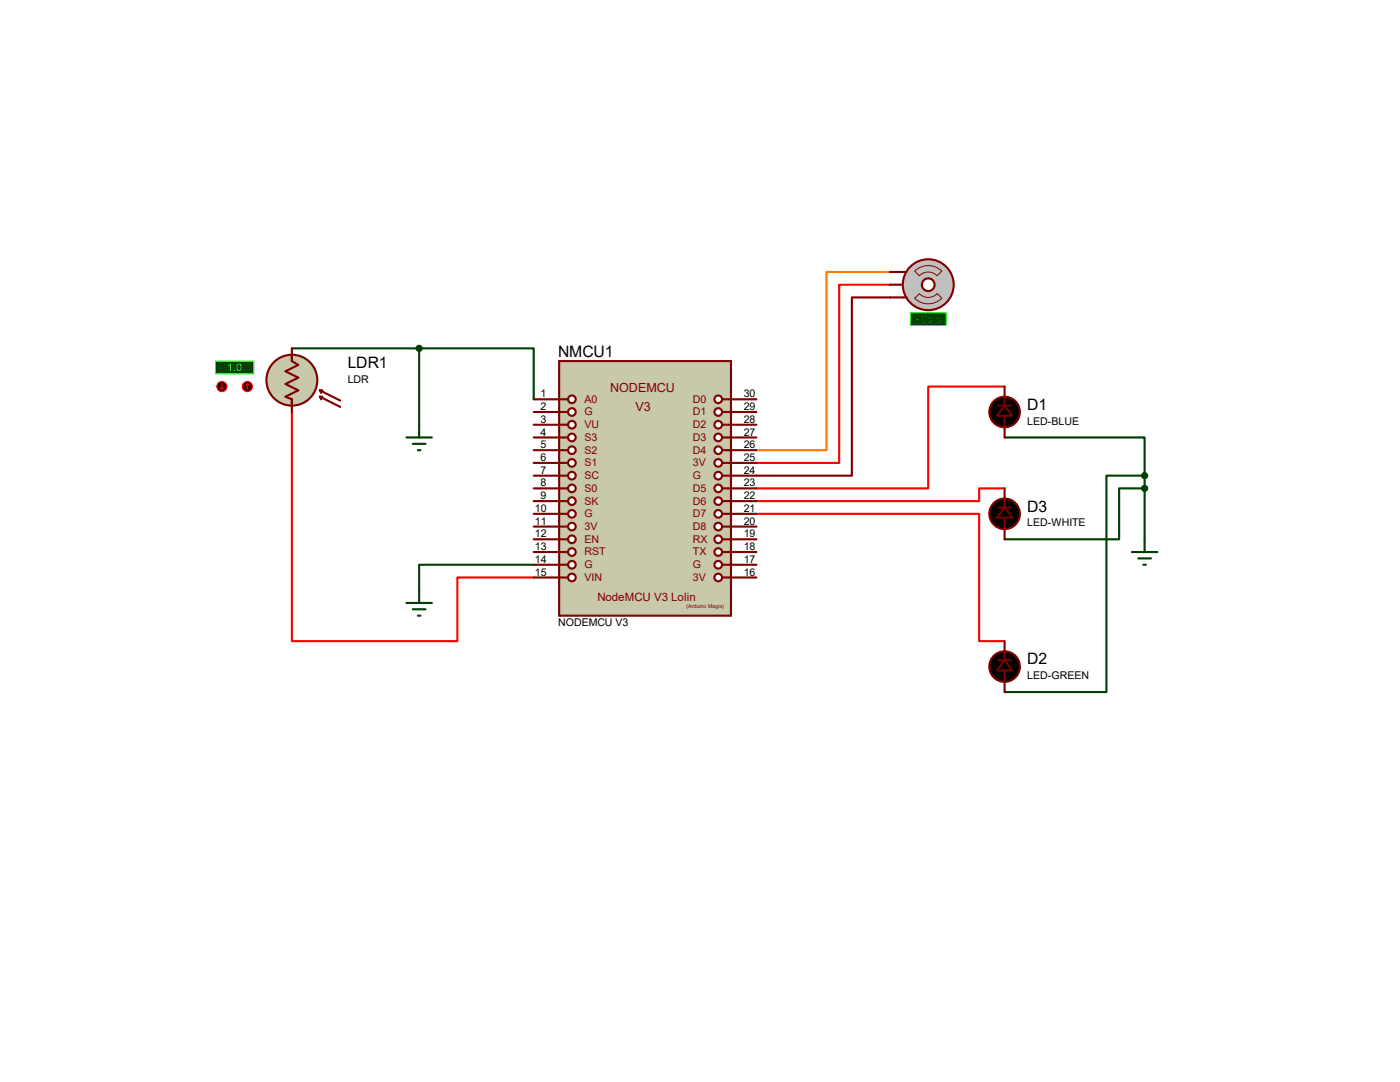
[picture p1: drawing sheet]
<svg xmlns="http://www.w3.org/2000/svg" width="279mm" height="216mm" viewBox="0 0 279 216" stroke-linecap="round" stroke-linejoin="round" font-family="sans-serif">
<path d="M177.6 56.8h-10.1v35.6h-16.5M200.5 77.1h-15.2v20.4h-34.3M58.3 82.2v45.7h33v-12.7h15.2M200.5 97.5h-5.1v2.5h-44.4M151 102.5h44.4v25.4h5.1" fill="none" stroke="#f00" stroke-width=".42"/>
<path d="M58.3 69.5h25.4M83.7 69.5h22.8v10.2M83.7 69.5v15.3M200.5 87.3h27.9v7.6M228.4 97.5h-5v10.1h-22.9M228.4 94.9h-7.6v43.2h-20.3M228.4 94.9v12.7M106.5 112.7h-22.8v5.1" fill="none" stroke="#004000" stroke-width=".42"/>
<path d="M177.6 54.3h-12.7v35.5h-13.9" fill="none" stroke="#ff8000" stroke-width=".42"/>
<path d="M177.6 59.4h-7.6v35.5h-19" fill="none" stroke="#800000" stroke-width=".42"/>
<path d="M111.6 72.1h34.3v50.8h-34.3z" fill="#c8c8aa" stroke="#800000" stroke-width=".42"/>
<path d="M111.6 79.7h1.8" fill="none" stroke="#800000" stroke-width=".42"/>
<circle cx="114.1" cy="82.2" r=".76" fill="#fff" stroke="#800000" stroke-width=".42"/>
<path d="M111.6 82.2h1.8" fill="none" stroke="#800000" stroke-width=".42"/>
<circle cx="114.1" cy="84.8" r=".76" fill="#fff" stroke="#800000" stroke-width=".42"/>
<path d="M111.6 84.8h1.8" fill="none" stroke="#800000" stroke-width=".42"/>
<circle cx="114.1" cy="87.3" r=".76" fill="#fff" stroke="#800000" stroke-width=".42"/>
<path d="M111.6 87.3h1.8" fill="none" stroke="#800000" stroke-width=".42"/>
<circle cx="114.1" cy="89.8" r=".76" fill="#fff" stroke="#800000" stroke-width=".42"/>
<path d="M111.6 89.8h1.8" fill="none" stroke="#800000" stroke-width=".42"/>
<circle cx="114.1" cy="92.4" r=".76" fill="#fff" stroke="#800000" stroke-width=".42"/>
<path d="M111.6 92.4h1.8" fill="none" stroke="#800000" stroke-width=".42"/>
<circle cx="114.1" cy="94.9" r=".76" fill="#fff" stroke="#800000" stroke-width=".42"/>
<path d="M111.6 94.9h1.8" fill="none" stroke="#800000" stroke-width=".42"/>
<circle cx="114.1" cy="97.5" r=".76" fill="#fff" stroke="#800000" stroke-width=".42"/>
<path d="M111.6 97.5h1.8" fill="none" stroke="#800000" stroke-width=".42"/>
<circle cx="114.1" cy="100" r=".76" fill="#fff" stroke="#800000" stroke-width=".42"/>
<path d="M111.6 100h1.8" fill="none" stroke="#800000" stroke-width=".42"/>
<circle cx="114.1" cy="102.5" r=".76" fill="#fff" stroke="#800000" stroke-width=".42"/>
<path d="M111.6 102.5h1.8" fill="none" stroke="#800000" stroke-width=".42"/>
<circle cx="114.1" cy="105.1" r=".76" fill="#fff" stroke="#800000" stroke-width=".42"/>
<path d="M111.6 105.1h1.8" fill="none" stroke="#800000" stroke-width=".42"/>
<circle cx="114.1" cy="107.6" r=".76" fill="#fff" stroke="#800000" stroke-width=".42"/>
<path d="M111.6 107.6h1.8" fill="none" stroke="#800000" stroke-width=".42"/>
<circle cx="114.1" cy="110.2" r=".76" fill="#fff" stroke="#800000" stroke-width=".42"/>
<path d="M111.6 110.2h1.8" fill="none" stroke="#800000" stroke-width=".42"/>
<circle cx="114.1" cy="112.7" r=".76" fill="#fff" stroke="#800000" stroke-width=".42"/>
<path d="M111.6 112.7h1.8" fill="none" stroke="#800000" stroke-width=".42"/>
<circle cx="114.1" cy="115.2" r=".76" fill="#fff" stroke="#800000" stroke-width=".42"/>
<path d="M111.6 115.2h1.8" fill="none" stroke="#800000" stroke-width=".42"/>
<circle cx="114.1" cy="79.7" r=".76" fill="#fff" stroke="#800000" stroke-width=".42"/>
<path d="M144.1 79.7h1.8" fill="none" stroke="#800000" stroke-width=".42"/>
<circle cx="143.3" cy="82.2" r=".76" fill="#fff" stroke="#800000" stroke-width=".42"/>
<path d="M144.1 82.2h1.8" fill="none" stroke="#800000" stroke-width=".42"/>
<circle cx="143.3" cy="84.8" r=".76" fill="#fff" stroke="#800000" stroke-width=".42"/>
<path d="M144.1 84.8h1.8" fill="none" stroke="#800000" stroke-width=".42"/>
<circle cx="143.3" cy="87.3" r=".76" fill="#fff" stroke="#800000" stroke-width=".42"/>
<path d="M144.1 87.3h1.8" fill="none" stroke="#800000" stroke-width=".42"/>
<circle cx="143.3" cy="89.8" r=".76" fill="#fff" stroke="#800000" stroke-width=".42"/>
<path d="M144.1 89.8h1.8" fill="none" stroke="#800000" stroke-width=".42"/>
<circle cx="143.3" cy="92.4" r=".76" fill="#fff" stroke="#800000" stroke-width=".42"/>
<path d="M144.1 92.4h1.8" fill="none" stroke="#800000" stroke-width=".42"/>
<circle cx="143.3" cy="94.9" r=".76" fill="#fff" stroke="#800000" stroke-width=".42"/>
<path d="M144.1 94.9h1.8" fill="none" stroke="#800000" stroke-width=".42"/>
<circle cx="143.3" cy="97.5" r=".76" fill="#fff" stroke="#800000" stroke-width=".42"/>
<path d="M144.1 97.5h1.8" fill="none" stroke="#800000" stroke-width=".42"/>
<circle cx="143.3" cy="100" r=".76" fill="#fff" stroke="#800000" stroke-width=".42"/>
<path d="M144.1 100h1.8" fill="none" stroke="#800000" stroke-width=".42"/>
<circle cx="143.3" cy="102.5" r=".76" fill="#fff" stroke="#800000" stroke-width=".42"/>
<path d="M144.1 102.5h1.8" fill="none" stroke="#800000" stroke-width=".42"/>
<circle cx="143.3" cy="105.1" r=".76" fill="#fff" stroke="#800000" stroke-width=".42"/>
<path d="M144.1 105.1h1.8" fill="none" stroke="#800000" stroke-width=".42"/>
<circle cx="143.3" cy="107.6" r=".76" fill="#fff" stroke="#800000" stroke-width=".42"/>
<path d="M144.1 107.6h1.8" fill="none" stroke="#800000" stroke-width=".42"/>
<circle cx="143.3" cy="110.2" r=".76" fill="#fff" stroke="#800000" stroke-width=".42"/>
<path d="M144.1 110.2h1.8" fill="none" stroke="#800000" stroke-width=".42"/>
<circle cx="143.3" cy="112.7" r=".76" fill="#fff" stroke="#800000" stroke-width=".42"/>
<path d="M144.1 112.7h1.8" fill="none" stroke="#800000" stroke-width=".42"/>
<circle cx="143.3" cy="115.2" r=".76" fill="#fff" stroke="#800000" stroke-width=".42"/>
<path d="M144.1 115.2h1.8" fill="none" stroke="#800000" stroke-width=".42"/>
<circle cx="143.3" cy="79.7" r=".76" fill="#fff" stroke="#800000" stroke-width=".42"/>
<g fill="none" stroke="#800000" stroke-width=".42">
<path d="M106.5 79.7h5.1M145.9 79.7h5.1M200.5 77.1v3.8M106.5 82.2h5.1M106.5 84.8h5.1M106.5 87.3h5.1M106.5 89.8h5.1M106.5 92.4h5.1M106.5 94.9h5.1M106.5 97.5h5.1M106.5 100h5.1M145.9 82.2h5.1"/>
<path d="M145.9 84.8h5.1M145.9 87.3h5.1M145.9 89.8h5.1M145.9 92.4h5.1M145.9 94.9h5.1M145.9 97.5h5.1M145.9 100h5.1M200.5 83v4.3M200.5 97.5v3.8M106.5 102.5h5.1M106.5 105.1h5.1M106.5 107.6h5.1"/>
<path d="M106.5 110.2h5.1M106.5 112.7h5.1M106.5 115.2h5.1M145.9 102.5h5.1M145.9 105.1h5.1M145.9 107.6h5.1M145.9 110.2h5.1M145.9 112.7h5.1M145.9 115.2h5.1M200.5 103.3v4.3M200.5 127.9v3.8M200.5 133.8v4.3"/>
</g>
<g fill="#000" stroke="#800000" stroke-width=".42">
<circle cx="200.5" cy="82.2" r="3"/>
<circle cx="200.5" cy="102.5" r="3"/>
<circle cx="200.5" cy="133" r="3"/>
</g>
<path d="M199.2 80.9h2.6M199.2 101.3h2.6M199.2 131.7h2.6" fill="none" stroke="#800000" stroke-width=".38"/>
<path d="M200.5 80.9l1.5 2.1h-3zM200.5 101.3l1.5 2h-3zM200.5 131.7l1.5 2.1h-3z" fill="#000" stroke="#800000" stroke-width=".38"/>
<circle cx="58.3" cy="75.9" r="5.1" fill="#c8c8aa" stroke="#800000" stroke-width=".42"/>
<path d="M58.3 70.8v1.3l1.2 .7-2.5 1.3 2.5 1.3-2.5 1.2 2.5 1.3-2.5 1.3 1.3 .5v1.2M63.8 79.2l4.1 2M63.8 79.2l.3 .5M63.8 79.2h.5M63.8 77.9l4.1 2M63.8 77.9l.3 .5M63.8 77.9h.5" fill="none" stroke="#800000" stroke-width=".42"/>
<path d="M43 72.1h7.6v2.5h-7.6z" fill="#004000" stroke="#0f0" stroke-width=".21"/>
<path d="M58.3 69.5v2.6M58.3 79.7v2.5" fill="none" stroke="#800000" stroke-width=".42"/>
<circle cx="49.4" cy="77.1" r="1.02" fill="#400000" stroke="#f00" stroke-width=".21"/>
<path d="M49.4 76.6l-.3 .3M49.4 76.6l.2 .3M49.4 76.6v1" fill="none" stroke="#f00" stroke-width=".21"/>
<circle cx="44.3" cy="77.1" r="1.02" fill="#400000" stroke="#f00" stroke-width=".21"/>
<path d="M44 77.4l.3 .2M44.3 76.6v1M44.5 77.4l-.2 .2" fill="none" stroke="#f00" stroke-width=".21"/>
<path d="M81.1 87.3h5.1M82.4 88.6h2.5M83.4 89.8h.5M83.7 84.8v2.5M83.7 117.8v2.5M225.9 110.2h5.1M227.2 111.4h2.5M228.2 112.7h.5M228.4 107.6v2.6M81.1 120.3h5.1M82.4 121.6h2.5M83.4 122.9h.5" fill="none" stroke="#004000" stroke-width=".42"/>
<g fill="#004000" stroke="#004000" stroke-width=".42">
<circle cx="83.7" cy="69.5" r=".51"/>
<circle cx="228.4" cy="97.5" r=".51"/>
<circle cx="228.4" cy="94.9" r=".51"/>
</g>
<circle cx="185.3" cy="56.8" r="5.1" fill="#c0c0c0" stroke="#800000" stroke-width=".42"/>
<circle cx="185.3" cy="56.8" r="1.27" fill="#fff" stroke="#800000" stroke-width=".42"/>
<path d="M180.2 54.3h.7M180.2 59.4h.7" fill="none" stroke="#800000" stroke-width=".42"/>
<path d="M181.7 62.4h7.1v2.5h-7.1z" fill="#004000" stroke="#0f0" stroke-width=".21"/>
<path d="M182.5 59.5l1-.9a2.46 2.46 0 0 0 3.5 0l1 .9a3.9 3.9 0 0 1-5.5 0zM182.5 54.1a3.9 3.9 0 0 1 5.5 0l-1 .9a2.46 2.46 0 0 0-3.5 0z" fill="none" stroke="#800000" stroke-width=".2"/>
<path d="M177.6 56.8h2.6M177.6 54.3h2.6M177.6 59.4h2.6" fill="none" stroke="#800000" stroke-width=".42"/>
<g font-size="3.1">
<text x="111.4" y="71.2">NMCU1</text>
<text x="69.4" y="73.4">LDR1</text>
<text x="205" y="81.8">D1</text>
<text x="205" y="102.1">D3</text>
<text x="205" y="132.6">D2</text>
</g>
<g font-size="2.5" fill="#800000">
<text x="121.8" y="78.1">NODEMCU</text>
<text x="126.8" y="82">V3</text>
</g>
<text font-size="2.3" fill="#800000" x="119.2" y="119.8">NodeMCU V3 Lolin</text>
<text font-size="2.1" fill="#008000" x="182.6" y="64.4">+88.8</text>
<text font-size="2.1" fill="#0f0" x="45.3" y="74.1">1.0</text>
<g font-size="2.1">
<text x="69.4" y="76.3">LDR</text>
<text x="107.9" y="79.3">1</text>
<text x="107.9" y="81.8">2</text>
<text x="148.4" y="79.3">30</text>
<text x="148.4" y="81.8">29</text>
<text x="107.9" y="84.4">3</text>
<text x="107.9" y="86.9">4</text>
<text x="107.9" y="89.5">5</text>
<text x="148.4" y="84.4">28</text>
<text x="148.4" y="86.9">27</text>
<text x="148.4" y="89.5">26</text>
<text x="205" y="84.7">LED-BLUE</text>
<text x="107.9" y="92">6</text>
<text x="107.9" y="94.5">7</text>
<text x="148.4" y="92">25</text>
<text x="148.4" y="94.5">24</text>
<text x="107.9" y="97.1">8</text>
<text x="107.9" y="99.6">9</text>
<text x="148.4" y="97.1">23</text>
<text x="148.4" y="99.6">22</text>
<text x="106.7" y="102.2">10</text>
<text x="106.7" y="104.7">11</text>
<text x="106.7" y="107.2">12</text>
<text x="148.4" y="102.2">21</text>
<text x="148.4" y="104.7">20</text>
<text x="148.4" y="107.2">19</text>
<text x="205" y="105">LED-WHITE</text>
<text x="106.7" y="109.8">13</text>
<text x="106.7" y="112.3">14</text>
<text x="148.4" y="109.8">18</text>
<text x="148.4" y="112.3">17</text>
<text x="106.7" y="114.9">15</text>
<text x="148.4" y="114.9">16</text>
<text x="111.4" y="125">NODEMCU V3</text>
<text x="205" y="135.5">LED-GREEN</text>
</g>
<g font-size="2.1" fill="#800000">
<text x="116.7" y="80.3">A0</text>
<text x="116.7" y="82.9">G</text>
<text x="138.3" y="80.3">D0</text>
<text x="138.3" y="82.9">D1</text>
<text x="116.7" y="85.4">VU</text>
<text x="116.7" y="88">S3</text>
<text x="138.3" y="85.4">D2</text>
<text x="138.3" y="88">D3</text>
<text x="116.7" y="90.5">S2</text>
<text x="116.7" y="93">S1</text>
<text x="116.7" y="95.6">SC</text>
<text x="138.3" y="90.5">D4</text>
<text x="138.3" y="93">3V</text>
<text x="138.3" y="95.6">G</text>
<text x="116.7" y="98.1">S0</text>
<text x="116.7" y="100.7">SK</text>
<text x="138.3" y="98.1">D5</text>
<text x="138.3" y="100.7">D6</text>
<text x="116.7" y="103.2">G</text>
<text x="116.7" y="105.7">3V</text>
<text x="138.3" y="103.2">D7</text>
<text x="138.3" y="105.7">D8</text>
<text x="116.7" y="108.3">EN</text>
<text x="116.7" y="110.8">RST</text>
<text x="116.7" y="113.4">G</text>
<text x="138.3" y="108.3">RX</text>
<text x="138.3" y="110.8">TX</text>
<text x="138.3" y="113.4">G</text>
<text x="116.7" y="115.9">VIN</text>
<text x="138.3" y="115.9">3V</text>
</g>
<text font-size="1.1" fill="#800000" x="137" y="121.3">(Arduino Magix)</text>
</svg>
